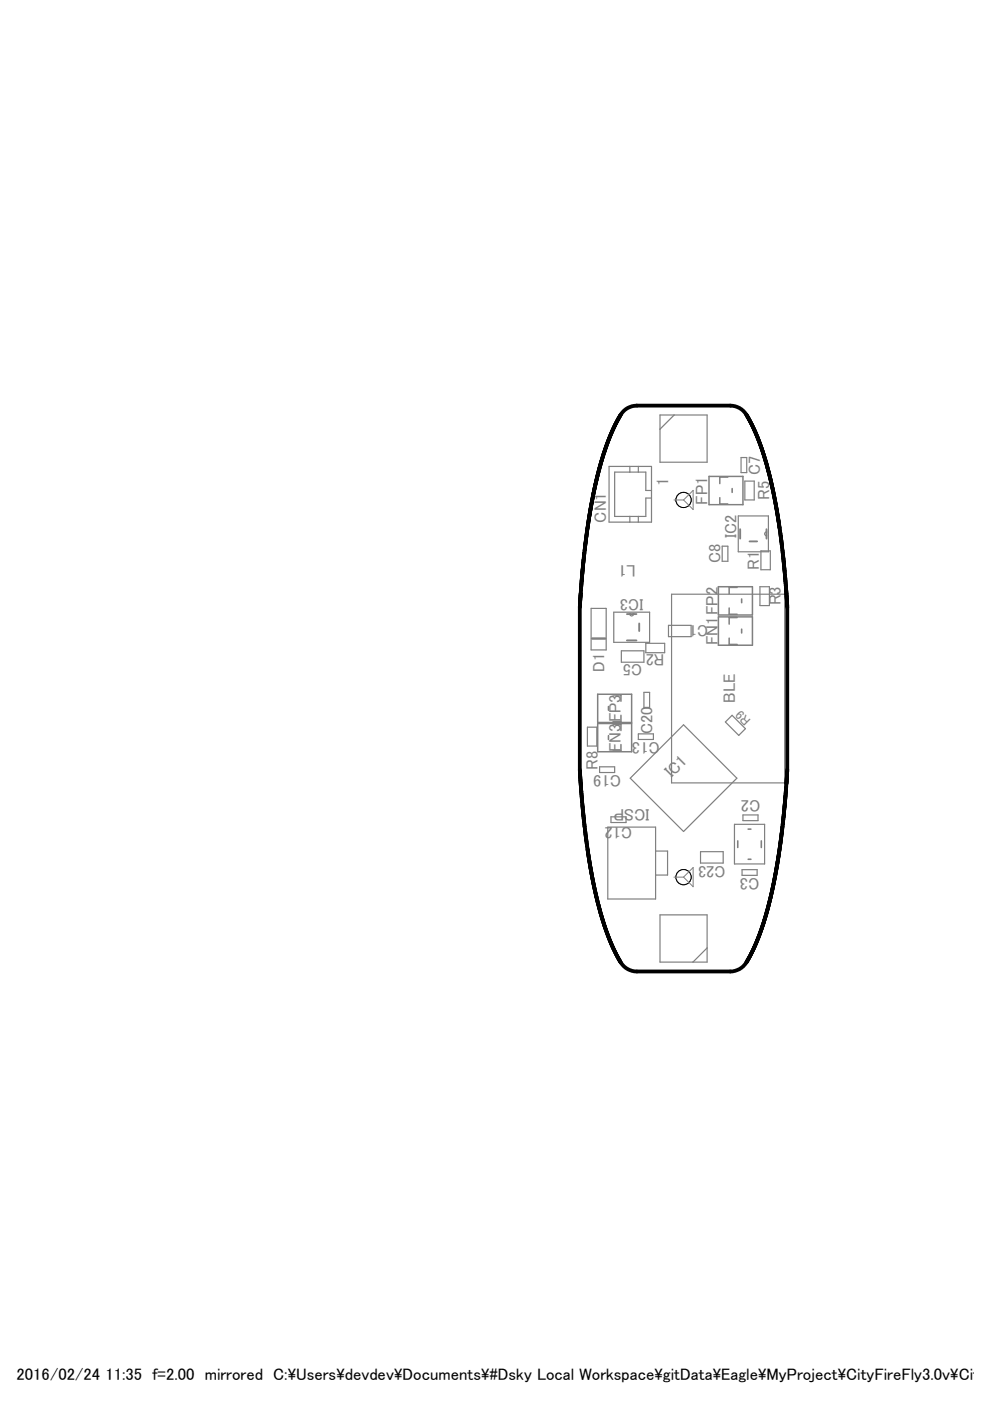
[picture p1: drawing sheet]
<svg xmlns="http://www.w3.org/2000/svg" width="210mm" height="297mm" viewBox="0 0 210 297" stroke-linecap="round" stroke-linejoin="round" font-family="sans-serif">
<g fill="none" stroke="#808080" stroke-width=".32">
<path d="M150.3 101h7.2v6h-7.2zM152.6 105.5v1.3h1.7M154.3 101.2h-1.7v1.3M152.3 124.4h7.2v6h-7.2zM152.3 130.8h7.2v6h-7.2zM154.6 135.3v1.3h1.7M154.6 128.9v1.3h1.7M156.3 124.5h-1.7v1.4M156.3 130.9h-1.7v1.4M126.7 147.2h7.2v6h-7.2zM126.7 153.4h7.2v6h-7.2zM130 153.5h1.7v1.4"/>
<path d="M130 147.3h1.7v1.4M131.7 151.7v1.3h-1.7M131.7 157.9v1.3h-1.7"/>
</g>
<path d="M155.2 103.6v.8M157.2 127v.8M157.2 133.4v.8M129 149.8v.8M129 156v.8M156.4 178.3v1.4M158.6 175.8h.6M161.4 178.3v1.4M158.6 182.2h.6" fill="none" stroke="#808080" stroke-width=".34"/>
<path d="M156.9 112.2v2M158.9 114.8h1.6M162.5 112.2v2M132.9 135.8h2M132.9 130.2h2M135.5 132.2v1.6" fill="none" stroke="#808080" stroke-width=".4"/>
<g fill="none" stroke="#808080" stroke-width=".25">
<path d="M129.1 98.9h9v11.8h-9zM133.5 98.9v1.2M135.3 98.9v1.2M139.9 88h10v10h-10zM142.9 88l-3 3M157.1 97h1.2v3.2h-1.2zM133.5 109.5v1.2M135.3 109.5v1.2M138.1 104h-1.2v-3.9h-6.6v9.4h6.6v-3.9h1.2M153.1 115.8h1.2v3.2h-1.2zM156.5 109.4h6.4v7.6h-6.4zM157.9 102h2v4h-2z"/>
<path d="M161.3 116.8h2v4h-2zM162.5 112.8a.4 .4 0 0 0-.4 .4 .4 .4 0 0 0 .4 .4M125.3 129h3.2v8.8h-3.2zM130.1 129.8h7.6v6.4h-7.6zM131.7 138h4.8v2.4h-4.8zM133.5 130.2a.39 .39 0 0 0 .4 .4 .39 .39 0 0 0 .4-.4M136.9 136.4h4v2h-4zM141.7 132.6h4.8v2.4h-4.8zM142.4 126h24v40h-24zM161.1 124.4h2v4h-2zM124.5 154.2h2v4h-2zM135.3 155.6h3.2v1.2h-3.2z"/>
<path d="M136.5 146.8h1.2v3.2h-1.2zM144.9 153.7l11.3 11.3-11.3 11.3-11.3-11.3zM155.2 151.7l2.9 2.8-1.5 1.4-2.8-2.8zM127.1 162.6h3.2v1.2h-3.2zM128.9 175.4h10.1v15.2h-10.1zM129.5 173.2h3.2v1.2h-3.2zM155.7 174.8h6.4v8.4h-6.4zM157.5 172.8h3.2v1.2h-3.2zM139 180.4h2.5v5.1h-2.5M139.9 194h10v10h-10zM148.5 180.6h4.8v2.4h-4.8zM157.3 184.4h3.2v1.2h-3.2z"/>
<path d="M149.9 201l-3 3"/>
</g>
<path d="M125.5 135.4h2.8" fill="none" stroke="#808080" stroke-width=".51"/>
<path d="M132.2 87.1l1.3-.8 1.5-.3h20.3a5.1 5.1 0 0 1 3.6 3l1.3 2.8 1.6 4.1 1.4 4.9 .9 4 1.6 10.2 .8 7.1 .4 6.4v34.9l-.9 10.8-1.1 8.4-1.6 8.1-1.9 6.5-1.1 2.8-1.4 2.9a5.6 5.6 0 0 1-3.1 2.9l-1 .2h-20.3a5.1 5.1 0 0 1-3.5-2.9l-2.1-4.6-1.2-3.8-1.1-3.7-1.5-7.7-1.3-9.3-.9-10.6v-34.9l1.2-13.1 1-6.6 1.1-5.9 1.1-4.5 1.7-5.1 1.9-4.1z" fill="none" stroke="#000" stroke-width=".8"/>
<circle cx="144.9" cy="106" r="1.61" fill="none" stroke="#000" stroke-width=".21"/>
<circle cx="144.9" cy="106" r="1.61" fill="#fff" stroke="#000" stroke-width=".21"/>
<circle cx="144.9" cy="186" r="1.61" fill="none" stroke="#000" stroke-width=".21"/>
<circle cx="144.9" cy="186" r="1.61" fill="#fff" stroke="#000" stroke-width=".21"/>
<path d="M142.9 106h2M144.9 106l2.1-2v4zM142.9 186h2M144.9 186l2.1-2.1v4.1z" fill="none" stroke="#808080" stroke-width=".21"/>
<g font-size="3.6" fill="#808080">
<text x="141.7" y="103" transform="rotate(-90 141.7 103)">1</text>
<text x="150" y="107" transform="rotate(-90 150 107)">FP1</text>
<text x="128.5" y="110.8" transform="rotate(-90 128.5 110.8)">CN1</text>
<text x="134.8" y="119.7" transform="rotate(-180 134.8 119.7)">L1</text>
<text x="152.2" y="136.8" transform="rotate(-90 152.2 136.8)">FN1FP2</text>
<text x="155.9" y="149.1" transform="rotate(-90 155.9 149.1)">BLE</text>
<text x="131.6" y="153.2" transform="rotate(-90 131.6 153.2)">FP3</text>
<text x="131.6" y="159.4" transform="rotate(-90 131.6 159.4)">FN3</text>
<text x="139.9" y="157.3" transform="rotate(-180 139.9 157.3)">C13</text>
<text x="131.7" y="164.3" transform="rotate(-180 131.7 164.3)">C19</text>
<text x="142.3" y="165.1" transform="rotate(-45 142.3 165.1)">IC1</text>
<text x="137.7" y="171.6" transform="rotate(-180 137.7 171.6)">ICSP</text>
<text x="161.2" y="169.7" transform="rotate(-180 161.2 169.7)">C2</text>
<text x="161" y="186.1" transform="rotate(-180 161 186.1)">C3</text>
</g>
<g font-size="3.5" fill="#808080">
<text x="161.2" y="100.6" transform="rotate(-90 161.2 100.6)">C7</text>
<text x="163.2" y="106" transform="rotate(-90 163.2 106)">R5</text>
<text x="152.8" y="119.4" transform="rotate(-90 152.8 119.4)">C8</text>
<text x="156.2" y="114.1" transform="rotate(-90 156.2 114.1)">IC2</text>
<text x="161" y="120.8" transform="rotate(-90 161 120.8)">R1</text>
<text x="136.4" y="126.9" transform="rotate(-180 136.4 126.9)">IC3</text>
<text x="165.6" y="128.4" transform="rotate(-90 165.6 128.4)">R3</text>
<text x="150.2" y="132.5" transform="rotate(-180 150.2 132.5)">C1</text>
<text x="128.2" y="142.4" transform="rotate(-90 128.2 142.4)">D1</text>
<text x="136.2" y="140.7" transform="rotate(-180 136.2 140.7)">C5</text>
<text x="140.9" y="138.7" transform="rotate(-180 140.9 138.7)">R2</text>
<text x="138.4" y="155.7" transform="rotate(-90 138.4 155.7)">C20</text>
<text x="126.8" y="163.2" transform="rotate(-90 126.8 163.2)">R8</text>
<text x="134.1" y="175.3" transform="rotate(-180 134.1 175.3)">C12</text>
<text x="153.8" y="183.5" transform="rotate(-180 153.8 183.5)">C23</text>
</g>
<g font-size="3.5">
<text x="3.5" y="292.5">2016/02/24</text>
<text x="22.4" y="292.5">11:35 f=2.00 mirrored C:\Users\devdev\Documents\#Dsky Local Workspace\gitData\Eagle\MyProject\CityFireFly3.0v\CityF</text>
</g>
<text font-size="2.8" fill="#808080" x="159.3" y="152.7" transform="rotate(-135 159.3 152.7)">R9</text>
</svg>
